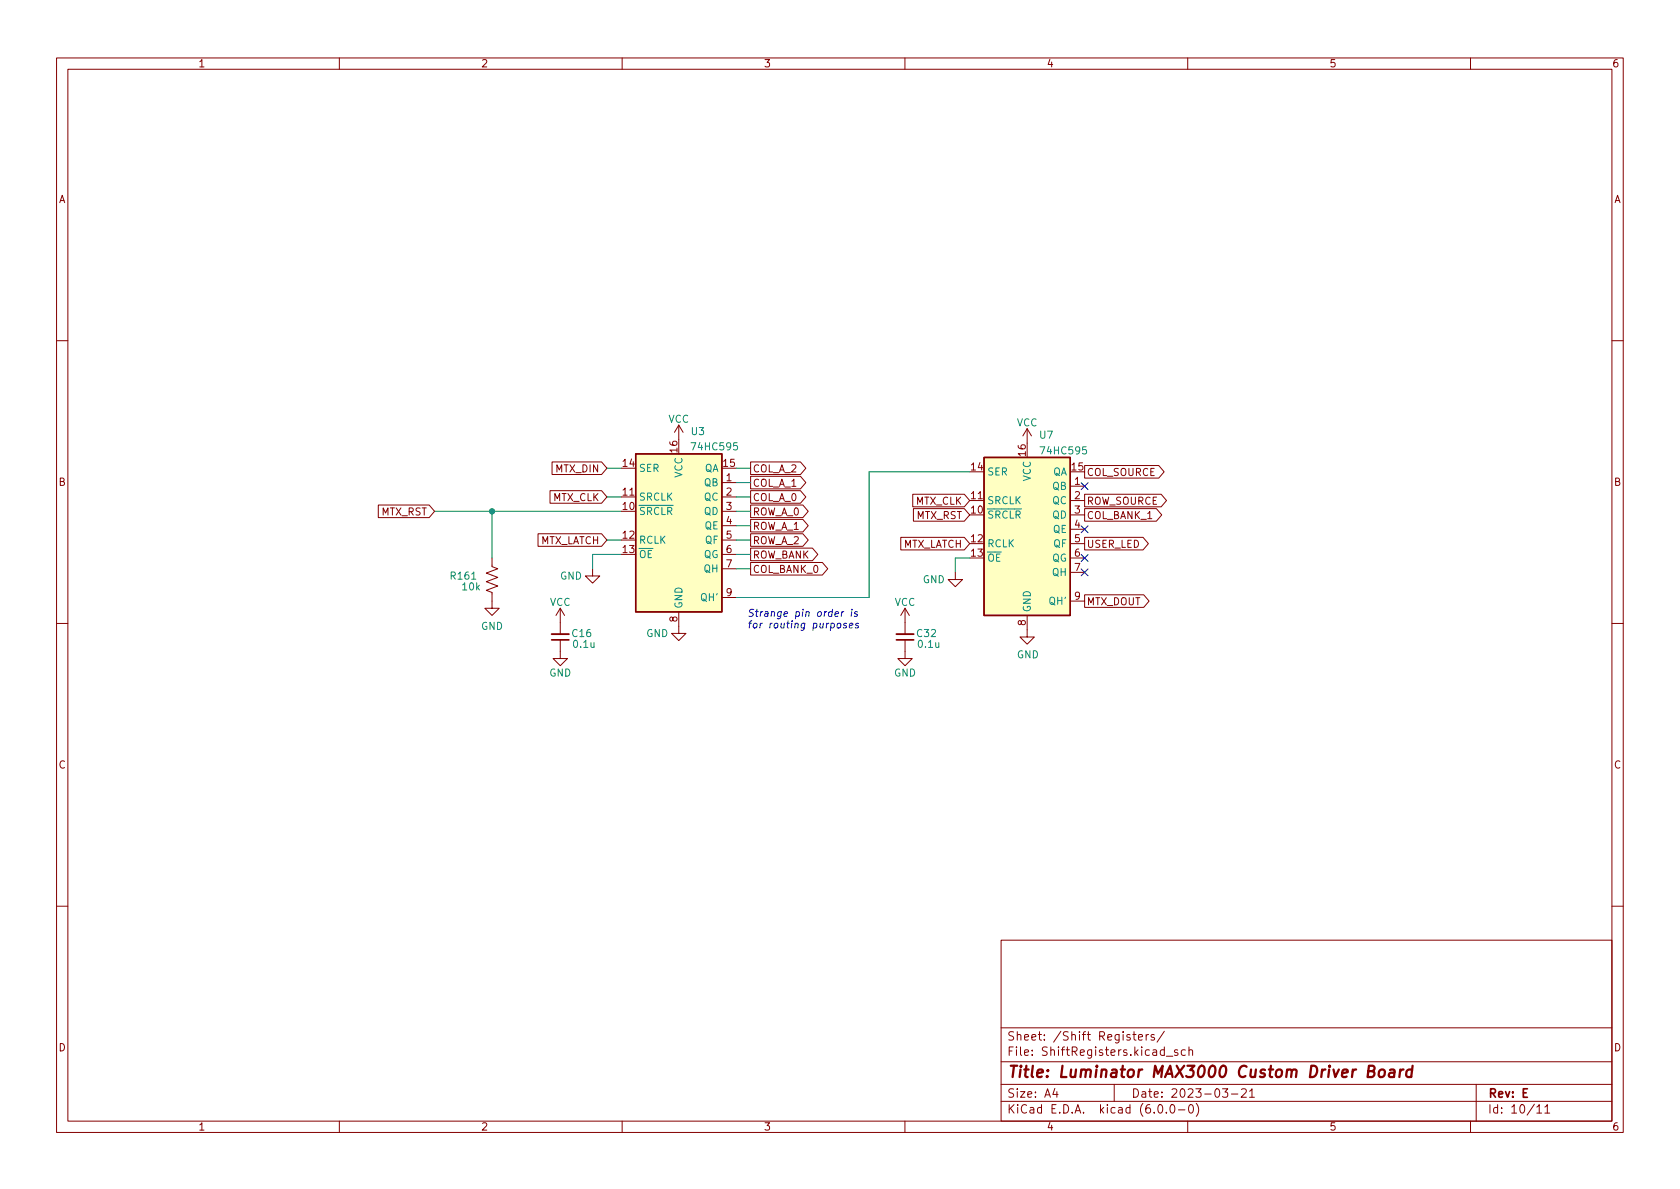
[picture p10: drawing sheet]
<svg xmlns="http://www.w3.org/2000/svg" width="297mm" height="210mm" viewBox="0 0 297 210" stroke-linecap="round" stroke-linejoin="round" font-family="sans-serif">
<g fill="none" stroke="#840000" stroke-width=".18">
<path d="M10 10.2h277v190.1h-277zM12 12.2h273v186.1h-273zM60 10.2v2M110 10.2v2M160 10.2v2M210 10.2v2M260 10.2v2M10 60.2h2M120 75.2l-.7 1.2M120 75.2v2.5M120 75.2l.8 1.2M181.6 75.8v2.6"/>
<path d="M181.6 75.8l-.8 1.3M181.6 75.8l.8 1.3M285 60.2h2M66.9 89.3h9l.9 1.1-.9 1.1h-9zM87 98.7v1.5l1 .4-2 .7 2 .8-2 .8 2 .7-2 .8 1 .4v2.8h1.3l-1.3 1.2-1.3-1.2h1.3M95.1 94.4h11.3l.9 1.1-.9 1.1h-11.3zM97.2 86.8h9.2l.9 1.1-.9 1.1h-9.2zM97.6 81.7h8.8l.9 1.1-.9 1.1h-8.8zM109.9 87.9h2.5M127.6 85.3h2.6M127.6 87.9h2.6M127.6 90.4h2.6"/>
<path d="M127.6 93h2.6M127.6 95.5h2.6M127.6 98h2.6M132.7 99.5h12.7l1 1.1-1 1.1h-12.7zM132.7 96.9h10.9l1 1.1-1 1.1h-10.9zM132.7 86.8h8.8l1 1.1-1 1.1h-8.8zM132.7 84.2h8.8l1 1.1-1 1.1h-8.8zM132.7 81.7h8.8l1 1.1-1 1.1h-8.8zM132.7 89.3h9.3l.9 1.1-.9 1.1h-9.3zM132.7 94.4h9.3l.9 1.1-.9 1.1h-9.3zM132.7 91.8h9.3l.9 1.2-.9 1.1h-9.3zM159.3 95h11.2l.9 1.1-.9 1.1h-11.2z"/>
<path d="M161.4 87.4h9.1l.9 1.1-.9 1.1h-9.1zM161.5 89.9h9l.9 1.2-.9 1.1h-9zM171.4 88.5h2.6M189.2 86h2.6M189.2 88.5h2.6M189.2 91.1h2.6M189.2 93.6h2.6M189.2 96.1h2.6M189.2 98.7h2.6M191.8 82.3h13.1l.9 1.1-.9 1.1h-13.1zM191.8 87.4h13.5l1 1.1-1 1.1h-13.5zM191.8 89.9h12.7l.9 1.2-.9 1.1h-12.7z"/>
<path d="M191.8 95h10.3l.9 1.1-.9 1.1h-10.3zM10 110.2h2M99.1 113.2v3.3h-1.3l1.3 1.2 1.2-1.2h-1.2M99.1 107.6v4.5M99.1 107.6l-.8 1.2M99.1 107.6l.7 1.2M104.8 100.6v1.2h-1.3l1.3 1.3 1.2-1.3h-1.2M120 108.2v3.8h-1.3l1.3 1.3 1.3-1.3h-1.3M127.6 100.6h2.6M127.6 105.7h2.6M160 113.2v3.3h-1.3l1.3 1.2 1.3-1.2h-1.3M160 107.6v4.5"/>
<path d="M160 107.6l-.7 1.2M160 107.6l.8 1.2M168.9 101.2v1.3h-1.3l1.3 1.3 1.3-1.3h-1.3M181.6 108.8v3.8h1.3l-1.3 1.3-1.3-1.3h1.3M189.2 101.2h2.6M189.2 106.3h2.6M191.8 105.2h10.4l1 1.1-1 1.1h-10.4zM285 110.2h2M10 160.2h2M177 166.3h108v32h-108zM285 160.2h2M60 198.3v2"/>
<path d="M110 198.3v2M160 198.3v2M177 194.8h108M177 191.8h108M177 187.8h108M177 181.8h108M186.5 192.5l-.4 1h1M186.9 193v1M197 191.8v3M200.3 182.9h.6M200.5 182.4v1.3l.4 .2M201.3 183.4l.7-.1-.1-.3-.4-.1-.2 .2 .1 .8h.5"/>
<path d="M202.6 182.9v1M203.1 182.9l-.3 .1-.2 .2M204.1 183l-.4-.1-.2 .2 .1 .3 .5 .1v.4h-.6M204.9 195.4l.2-.1a.81 .81 0 0 1 .6 .7 .81 .81 0 0 1-.3 .8h-.2a.81 .81 0 0 1-.6-.6 .81 .81 0 0 1 .3-.8zM205.9 182.4l-1.3 1.9M206.2 196.7v.1M206.2 186.8h1.2M207.1 195.4l.1-.1a.81 .81 0 0 1 .6 .7 .81 .81 0 0 1-.3 .8h-.1a.81 .81 0 0 1-.6-.6 .81 .81 0 0 1 .3-.8zM208.2 185.7l-.3-.1-.3 .2 .1 .3 .5 .1v.4h-.6M208.4 196.3h1.1M209.6 185.7l-.5-.1-.2 .3v.4l.1 .3h.6M210 198.3v2"/>
<path d="M210.2 185.8l.2-.2 .4 .1 .1 .9M210.2 185.1v1.5M210.4 195.4l.1-.1a.81 .81 0 0 1 .6 .7 .81 .81 0 0 1-.3 .8h-.2a.81 .81 0 0 1-.5-.6 .81 .81 0 0 1 .3-.8zM211.5 195.1a1.72 1.72 0 0 1 0 2.3M216.1 192.5h1l-.5 .6 .4 .1v.7l-.2 .1h-.4l-.3-.1M217.7 193.5h1.2M219.5 192.7l.6-.2 .2 .2 .1 .3-1 1h1M220.9 193l.5-.5v1.5M220.9 194h.9M260 198.3v2M261 191.8v6.5M271.7 195.8l.5-.5v1.5"/>
<path d="M271.7 196.8h.9M273.1 195.8l.5-.5v1.5M273.1 196.8h.9"/>
</g>
<path d="M241.9 189.4l.9-.1a.46 .46 0 0 0 .3-.4 .46 .46 0 0 0-.4-.4h-.7l-.2 2h.8a.53 .53 0 0 0 .4-.5 .53 .53 0 0 0-.4-.6M243.9 189.3a.52 .52 0 0 1 .6-.2 .52 .52 0 0 1 .4 .4l-.1 .6a.55 .55 0 0 1-.5 .4 .55 .55 0 0 1-.5-.4zM245.8 189.2l.2-.1 .5 .1v1.3M246.6 189.6l-.7 .1a.4 .4 0 0 0-.3 .3 .4 .4 0 0 0 .2 .5l.7-.1M247.6 189.1l-.2 1.4M248.2 189.1l-.4 .1-.3 .3M249.7 189.2a.66 .66 0 0 0-1 .3l-.1 .6 .2 .3 .1 .1 .6-.1M249.8 188.5l-.3 2" fill="none" stroke="#840000" stroke-width=".4"/>
<path d="M97.5 112.1h3.1M158.5 112.1h3" fill="none" stroke="#840000" stroke-width=".33"/>
<path d="M97.5 113.2h3.1M158.5 113.2h3" fill="none" stroke="#840000" stroke-width=".3"/>
<g fill="#ffffc2" stroke="#ffffc2" stroke-width=".18">
<path d="M174 80.9h15.2v27.9h-15.2z"/>
<path d="M112.4 80.3h15.2v27.9h-15.2z"/>
</g>
<path d="M112.4 80.3h15.2v27.9h-15.2zM174 80.9h15.2v27.9h-15.2z" fill="none" stroke="#840000" stroke-width=".25"/>
<path d="M147.6 108.6l.7-.1-.1-.3h-.3l-.2 .1v.6h.4M148.1 110.3l.2-.1 .3 .1v.5l-.1 .2-.3 .1-.2-.2zM148.8 108.2l-.1 .8M149.2 108.2l-.4 .2M149.7 110.3l-.3-.1-.2 .2 .4 .3v.3h-.5M150.2 110.6l.6-.1v-.2l-.4-.1-.2 .2v.6h.5M150.6 108.2l-.1 .8M150.6 107.7v.2M151.6 108.2h-.3l-.2 .2 .5 .2-.1 .3h-.5M151.8 110.3l-.3-.1-.2 .2 .4 .3v.3h-.5" fill="none" stroke="#0000c2" stroke-width=".18"/>
<g fill="none" stroke="#008400" stroke-width=".18">
<path d="M76.8 90.4h33.1M87 90.4v8.3M107.3 95.5h2.6M107.3 87.9h2.6M107.3 82.8h2.6M109.9 98h-5.1v2.6M130.2 98h2.5M130.2 95.5h2.5M130.2 87.9h2.5M130.2 82.8h2.5M130.2 90.4h2.5M130.2 93h2.5"/>
<path d="M130.2 85.3h2.5M171.4 83.4h-17.7v22.3h-23.5M171.4 98.7h-2.5v2.5M130.2 100.6h2.5"/>
</g>
<path d="M191.2 85.4l1.2 1.2M191.2 93l1.2 1.2M191.2 98.1l1.2 1.2M192.4 85.4l-1.2 1.2M192.4 93l-1.2 1.2M192.4 98.1l-1.2 1.2M191.2 100.6l1.2 1.2M192.4 100.6l-1.2 1.2" fill="none" stroke="#000084" stroke-width=".18"/>
<circle cx="87" cy="90.4" r=".46" fill="#008400" stroke="#008400" stroke-width=".18"/>
<text font-size="2.8" fill="#840000" x="178" y="190.6">Title: Luminator MAX3000 Custom Driver Board</text>
<g font-size="2.1" fill="#840000">
<text x="178" y="184">Sheet: /Shift Registers/</text>
<text x="178" y="186.7">File: ShiftRegisters.kicad_sch</text>
<text x="178" y="196.9">KiCad E.D.A. kicad (6.0.0-0)</text>
<text x="178" y="194.1">Size: A4</text>
<text x="200" y="194.1">Date: 2023-03-21</text>
<text x="263" y="194.1">Rev: E</text>
<text x="263" y="196.9">Id: 10/11</text>
</g>
<g font-size="1.8" fill="#840000">
<text x="35" y="11.9">1</text>
<text x="85" y="11.9">2</text>
<text x="135" y="11.9">3</text>
<text x="185" y="11.9">4</text>
<text x="235" y="11.9">5</text>
<text x="285" y="11.9">6</text>
<text x="10.3" y="35.9">A</text>
<text x="285.3" y="35.9">A</text>
<text x="98.3" y="83.5">MTX_DIN</text>
<text x="110.1" y="82.5">14</text>
<text x="119.8" y="80" transform="rotate(-90 119.8 80)">16</text>
<text x="127.9" y="82.5">15</text>
<text x="133" y="83.5">COL_A_2</text>
<text x="171.7" y="83.2">14</text>
<text x="181.4" y="80.6" transform="rotate(-90 181.4 80.6)">16</text>
<text x="189.5" y="83.2">15</text>
<text x="10.3" y="85.9">B</text>
<text x="97.7" y="88.6">MTX_CLK</text>
<text x="110.1" y="87.6">11</text>
<text x="128.4" y="85.1">1</text>
<text x="128.4" y="87.6">2</text>
<text x="133" y="88.6">COL_A_0</text>
<text x="133" y="86.1">COL_A_1</text>
<text x="161.8" y="89.2">MTX_CLK</text>
<text x="171.7" y="88.3">11</text>
<text x="190" y="85.7">1</text>
<text x="190" y="88.3">2</text>
<text x="192.1" y="84.2">COL_SOURCE</text>
<text x="192.1" y="89.2">ROW_SOURCE</text>
<text x="285.3" y="85.9">B</text>
<text x="67.3" y="91.1">MTX_RST</text>
<text x="110.1" y="90.2">10</text>
<text x="110.1" y="95.2">12</text>
<text x="128.4" y="90.2">3</text>
<text x="128.4" y="92.7">4</text>
<text x="128.4" y="95.2">5</text>
<text x="133" y="91.1">ROW_A_0</text>
<text x="133" y="93.7">ROW_A_1</text>
<text x="161.9" y="91.8">MTX_RST</text>
<text x="171.7" y="90.8">10</text>
<text x="171.7" y="95.9">12</text>
<text x="190" y="90.8">3</text>
<text x="190" y="93.3">4</text>
<text x="190" y="95.9">5</text>
<text x="192.1" y="91.8">COL_BANK_1</text>
<text x="95.3" y="96.2">MTX_LATCH</text>
<text x="110.1" y="97.8">13</text>
<text x="128.4" y="97.8">6</text>
<text x="128.4" y="100.3">7</text>
<text x="133" y="101.3">COL_BANK_0</text>
<text x="133" y="98.8">ROW_BANK</text>
<text x="133" y="96.2">ROW_A_2</text>
<text x="159.5" y="96.9">MTX_LATCH</text>
<text x="171.7" y="98.4">13</text>
<text x="190" y="98.4">6</text>
<text x="190" y="101">7</text>
<text x="192.1" y="96.9">USER_LED</text>
<text x="128.4" y="105.4">9</text>
<text x="190" y="106">9</text>
<text x="192.1" y="107">MTX_DOUT</text>
<text x="119.8" y="110" transform="rotate(-90 119.8 110)">8</text>
<text x="181.4" y="110.6" transform="rotate(-90 181.4 110.6)">8</text>
<text x="10.3" y="135.9">C</text>
<text x="285.3" y="135.9">C</text>
<text x="10.3" y="185.9">D</text>
<text x="285.3" y="185.9">D</text>
<text x="35" y="199.9">1</text>
<text x="85" y="199.9">2</text>
<text x="135" y="199.9">3</text>
<text x="185" y="199.9">4</text>
<text x="235" y="199.9">5</text>
<text x="285" y="199.9">6</text>
</g>
<g font-size="1.8" fill="#008484">
<text x="118.1" y="74.7">VCC</text>
<text x="122.3" y="76.9">U3</text>
<text x="179.7" y="75.4">VCC</text>
<text x="183.8" y="77.6">U7</text>
<text x="112.9" y="83.4">SER</text>
<text x="122.6" y="79.6">74HC595</text>
<text x="124.5" y="83.4">QA</text>
<text x="184.3" y="80.3">74HC595</text>
<text x="112.9" y="88.5">SRCLK</text>
<text x="120.6" y="84.5" transform="rotate(-90 120.6 84.5)">VCC</text>
<text x="124.5" y="86">QB</text>
<text x="124.5" y="88.5">QC</text>
<text x="174.5" y="89.1">SRCLK</text>
<text x="174.5" y="84.1">SER</text>
<text x="182.2" y="85.1" transform="rotate(-90 182.2 85.1)">VCC</text>
<text x="186.1" y="86.6">QB</text>
<text x="186.1" y="84.1">QA</text>
<text x="186.1" y="89.1">QC</text>
<text x="112.9" y="91.1">~{SRCLR}</text>
<text x="124.5" y="91.1">QD</text>
<text x="124.6" y="93.6">QE</text>
<text x="174.5" y="91.7">~{SRCLR}</text>
<text x="186.1" y="91.7">QD</text>
<text x="186.2" y="94.2">QE</text>
<text x="112.9" y="96.1">RCLK</text>
<text x="112.9" y="98.7">~{OE}</text>
<text x="124.4" y="98.7">QG</text>
<text x="124.5" y="101.2">QH</text>
<text x="124.7" y="96.1">QF</text>
<text x="174.5" y="96.8">RCLK</text>
<text x="174.5" y="99.3">~{OE}</text>
<text x="186" y="99.3">QG</text>
<text x="186.1" y="101.8">QH</text>
<text x="186.3" y="96.8">QF</text>
<text x="79.8" y="102.5">R161</text>
<text x="81.8" y="104.4">10k</text>
<text x="97.2" y="107.1">VCC</text>
<text x="99" y="102.5">GND</text>
<text x="120.6" y="107.7" transform="rotate(-90 120.6 107.7)">GND</text>
<text x="124.1" y="106.3">QH'</text>
<text x="158.2" y="107.1">VCC</text>
<text x="163.1" y="103.1">GND</text>
<text x="185.6" y="106.9">QH'</text>
<text x="85" y="111.4">GND</text>
<text x="101.2" y="112.6">C16</text>
<text x="114.2" y="112.6">GND</text>
<text x="162.2" y="112.6">C32</text>
<text x="182.2" y="108.3" transform="rotate(-90 182.2 108.3)">GND</text>
<text x="97.1" y="119.6">GND</text>
<text x="101.5" y="114.5">0.1u</text>
<text x="158.1" y="119.6">GND</text>
<text x="162.4" y="114.5">0.1u</text>
<text x="179.8" y="116.4">GND</text>
</g>
<g font-size="1.8" fill="#0000c2">
<text x="132.1" y="109.1">Strange pin order is</text>
<text x="132.1" y="111.1">for routing purposes</text>
</g>
</svg>
